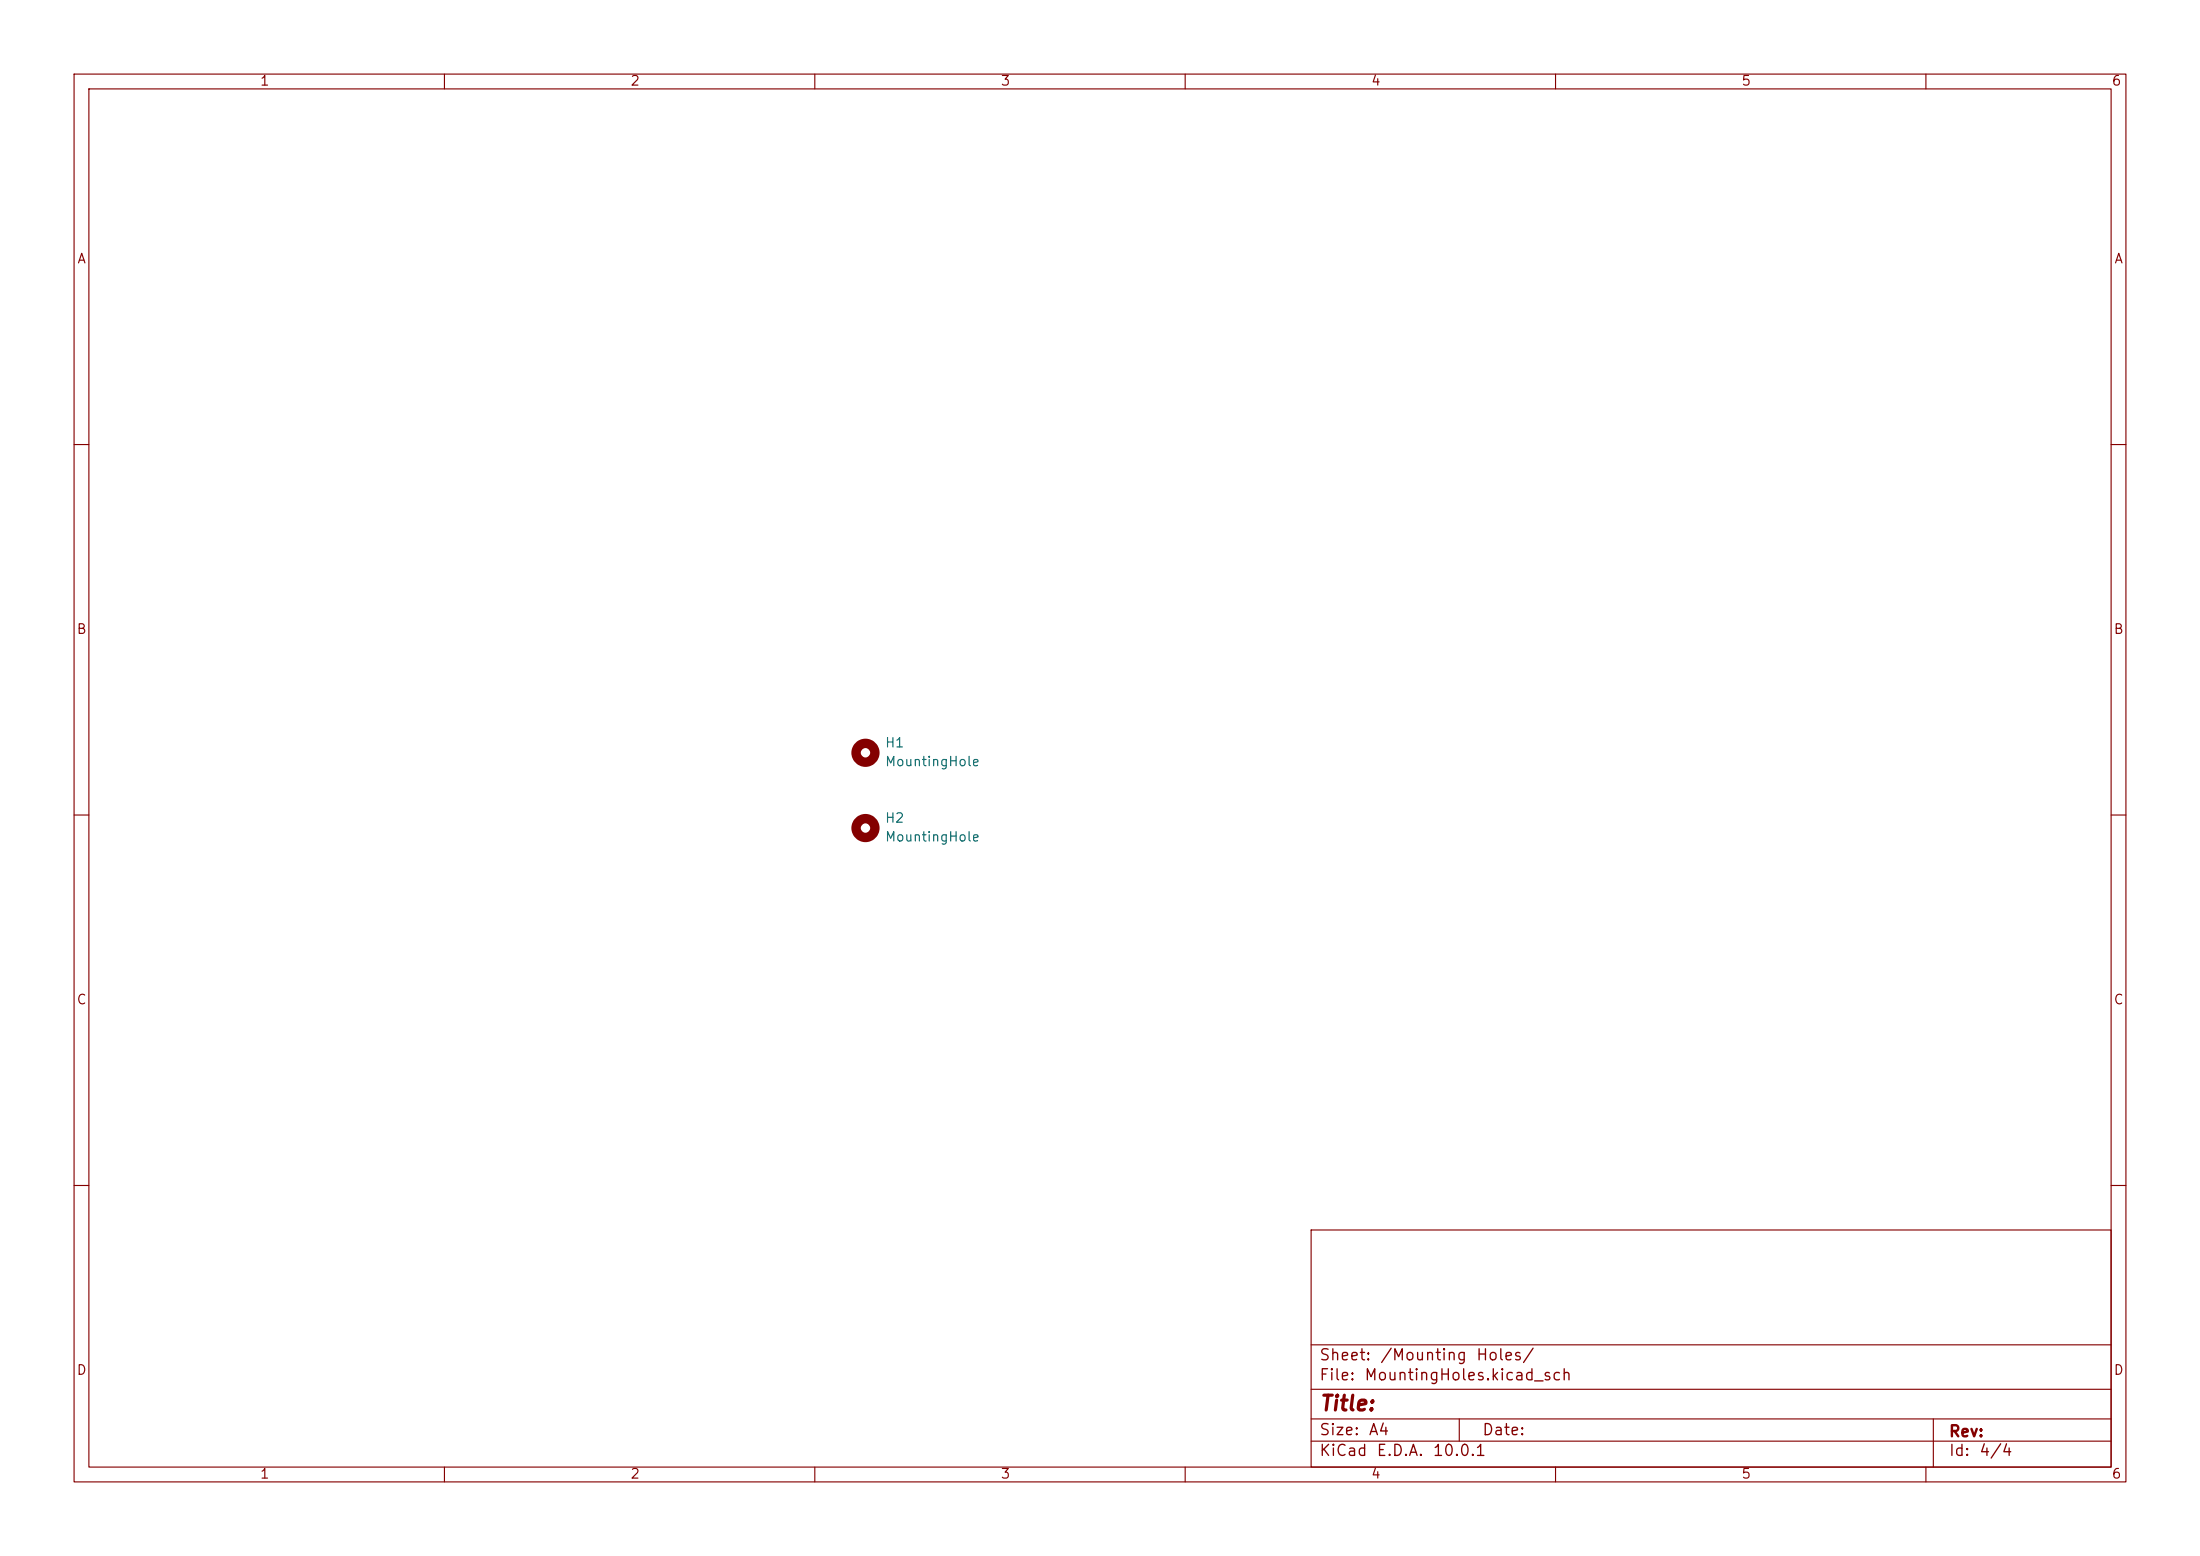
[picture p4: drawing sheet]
<svg xmlns="http://www.w3.org/2000/svg" width="297mm" height="210mm" viewBox="0 0 297 210" stroke-linecap="round" stroke-linejoin="round" font-family="sans-serif">
<g fill="none" stroke="#840000" stroke-width=".15">
<path d="M10 10h277v190h-277zM12 12h273v186h-273zM60 10v2M110 10v2M160 10v2M210 10v2M260 10v2M10 60h2M285 60h2M10 110h2M285 110h2M10 160h2"/>
<path d="M177 166h108v32h-108zM285 160h2M60 198v2M110 198v2M160 198v2M177 194.5h108M177 191.5h108M177 187.5h108M177 181.5h108M197 191.5v3M210 198v2M260 198v2"/>
<path d="M261 191.5v6.5"/>
</g>
<g fill="none" stroke="#840000" stroke-width="1.3">
<circle cx="116.8" cy="101.6" r="1.27"/>
<circle cx="116.8" cy="111.8" r="1.27"/>
</g>
<text font-size="2" fill="#840000" x="178" y="190.9">Title:</text>
<g font-size="1.5" fill="#840000">
<text x="178" y="184">Sheet:</text>
<text x="186.2" y="184">/Mounting</text>
<text x="199.2" y="184">Holes/</text>
<text x="178" y="186.7">File:</text>
<text x="184.1" y="186.7">MountingHoles.kicad_sch</text>
<text x="178" y="196.9">KiCad</text>
<text x="178" y="194.1">Size:</text>
<text x="184.7" y="194.1">A4</text>
<text x="185.7" y="196.9">E.D.A.</text>
<text x="193.3" y="196.9">10.0.1</text>
<text x="200" y="194.1">Date:</text>
<text x="263" y="194.3">Rev:</text>
<text x="263" y="196.9">Id:</text>
<text x="267.1" y="196.9">4/4</text>
</g>
<g font-size="1.3" fill="#840000">
<text x="35" y="11.9">1</text>
<text x="85" y="11.9">2</text>
<text x="135" y="11.9">3</text>
<text x="185" y="11.9">4</text>
<text x="235" y="11.9">5</text>
<text x="285" y="11.9">6</text>
<text x="10.3" y="35.9">A</text>
<text x="285.3" y="35.9">A</text>
<text x="10.3" y="85.9">B</text>
<text x="285.3" y="85.9">B</text>
<text x="10.3" y="135.9">C</text>
<text x="285.3" y="135.9">C</text>
<text x="10.3" y="185.9">D</text>
<text x="285.3" y="185.9">D</text>
<text x="35" y="199.9">1</text>
<text x="85" y="199.9">2</text>
<text x="135" y="199.9">3</text>
<text x="185" y="199.9">4</text>
<text x="235" y="199.9">5</text>
<text x="285" y="199.9">6</text>
</g>
<g font-size="1.3" fill="#006464">
<text x="119.4" y="101.2">H1</text>
<text x="119.4" y="103.7">MountingHole</text>
<text x="119.4" y="111.4">H2</text>
<text x="119.4" y="113.9">MountingHole</text>
</g>
</svg>
